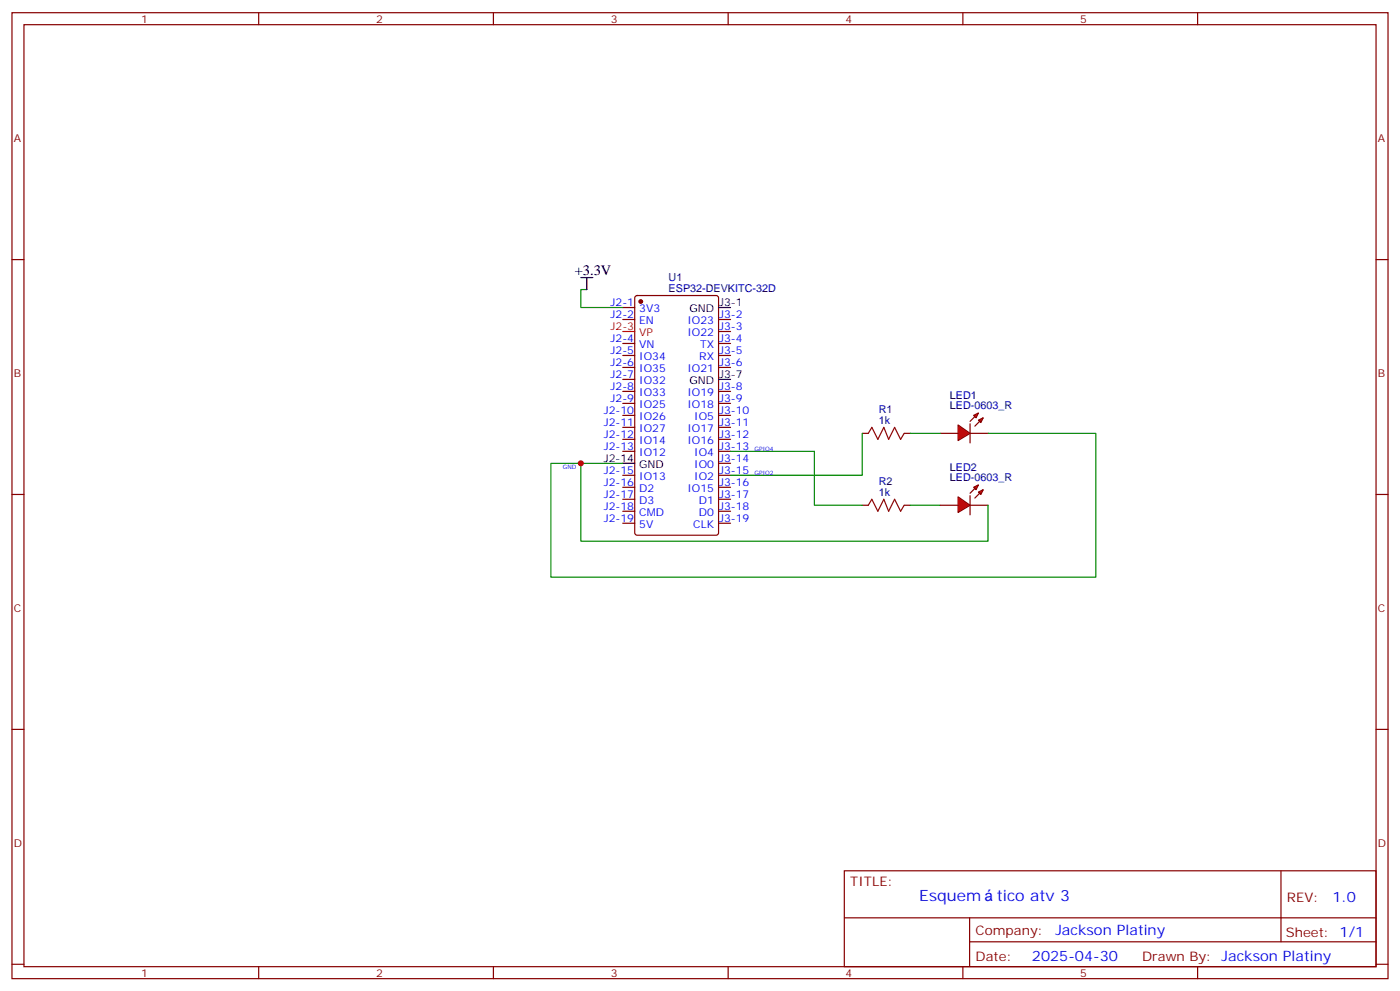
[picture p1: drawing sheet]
<svg xmlns="http://www.w3.org/2000/svg" width="412mm" height="292mm" viewBox="0 0 412 292" stroke-linecap="round" stroke-linejoin="round" font-family="sans-serif">
<g fill="none" stroke="#870000" stroke-width=".35">
<path d="M3.5 3.7h405.4v284.4h-405.4zM7.1 7.3h398.2v277.3h-398.2zM76.2 3.7v3.6M145.3 3.7v3.6M214.5 3.7v3.6M283.6 3.7v3.6M352.8 3.7v3.6M3.5 76.4h3.6M405.3 76.4h3.6M183.4 90.5h3.6M183.4 94.1h3.6M187.2 87.2l.5-.2h23.3l.6 .4 .1 69.4-.5 .7-23.5 .1-.7-.5v-69.4z"/>
<path d="M211.7 94.1h3.5M211.7 97.6h3.5M183.4 101.1h3.6M183.4 104.6h3.6M183.4 108.2h3.6M183.4 111.7h3.6M183.4 115.2h3.6M183.4 118.7h3.6M211.7 101.1h3.5M211.7 104.6h3.5M211.7 108.2h3.5M211.7 115.2h3.5"/>
<path d="M211.7 118.7h3.5M183.4 122.3h3.6M183.4 125.8h3.6M183.4 129.3h3.6M183.4 132.9h3.6M183.4 139.9h3.6M211.7 122.3h3.5M211.7 125.8h3.5M211.7 129.3h3.5M211.7 132.9h3.5M211.7 139.9h3.5M211.7 136.4h3.5"/>
<path d="M3.5 145.6h3.6M183.4 143.4h3.6M183.4 147h3.6M183.4 150.5h3.6M183.4 154h3.6M211.7 143.4h3.5M211.7 147h3.5M211.7 150.5h3.5M211.7 154h3.5M405.3 145.6h3.6M3.5 214.7h3.6M405.3 214.7h3.6"/>
<path d="M248.7 256.3h156.6v28.3h-156.6zM377.3 256.4v20.8M248.7 270.2h156.5M285.6 277.2h119.6M285.6 270.2v14.1M3.5 283.8h3.6M76.2 284.6v3.5M145.3 284.6v3.5M214.5 284.6v3.5M283.6 284.6v3.5M352.8 284.6v3.5M405.3 283.8h3.6"/>
</g>
<circle cx="188.7" cy="88.8" r=".53" fill="#870000" stroke="#870000" stroke-width=".35"/>
<path d="M183.4 97.6h3.6" fill="none" stroke="#f00" stroke-width=".35"/>
<path d="M211.7 90.5h3.5M211.7 111.7h3.5M183.4 136.4h3.6" fill="none" stroke="#000" stroke-width=".35"/>
<g fill="#f00" stroke="#870000" stroke-width=".35">
<path d="M282.2 125.1l3.6 2.5-3.6 2.1z"/>
<path d="M285.8 124.7v5.7z"/>
</g>
<g fill="#870000" stroke="#870000" stroke-width=".35">
<path d="M285.8 124l1.4-1.4z"/>
<path d="M288.6 124l-1.4 1.4z"/>
</g>
<g fill="#f00" stroke="#870000" stroke-width=".35">
<path d="M286.8 122.3l1.4-.7-.7 1.4z"/>
<path d="M288.2 123.7l1.4-.7-.7 1.4z"/>
</g>
<path d="M276.9 127.6h5.3M285.8 127.6h5.2" fill="none" stroke="#870000" stroke-width=".35"/>
<g fill="#f00" stroke="#870000" stroke-width=".35">
<path d="M282.2 146.3l3.6 2.4-3.6 2.1z"/>
<path d="M285.8 145.9v5.7z"/>
</g>
<g fill="#870000" stroke="#870000" stroke-width=".35">
<path d="M287.2 143.8l-1.4 1.4z"/>
<path d="M287.2 146.6l1.4-1.4z"/>
</g>
<g fill="#f00" stroke="#870000" stroke-width=".35">
<path d="M286.8 143.4l1.4-.7-.7 1.4z"/>
<path d="M288.2 144.9l1.4-.8-.7 1.5z"/>
</g>
<path d="M254 127.6h1.8M266.3 127.6h1.8M254 148.7h1.8M266.3 148.7h1.8M276.9 148.7h5.3M285.8 148.7h5.2" fill="none" stroke="#870000" stroke-width=".35"/>
<path d="M255.8 127.6l1-1.8 1.8 3.5 1.7-3.5 1.5 3.5 1.7-3.5 1.8 3.5 1-1.7M255.8 148.7l1-1.7 1.8 3.5 1.7-3.5 1.5 3.5 1.7-3.5 1.8 3.5 1-1.8" fill="none" stroke="#a10000" stroke-width=".35"/>
<path d="M172.9 85.2h-1.8v5.3h12.3M171.1 136.4v22.9h119.9v-10.6M215.2 132.9h24.7v15.8h14.1M254 127.6v12.3h-38.8M268.1 127.6h8.8M291 127.6h31.8v42.3h-160.5v-33.5h21.1M268.1 148.7h8.8" fill="none" stroke="#008700" stroke-width=".35"/>
<path d="M171.1 81.7h3.5M172.9 81.7v3.5" fill="none" stroke="#000" stroke-width=".35"/>
<circle cx="171.1" cy="136.4" r=".88" fill="#c00"/>
<g font-size="4.6" fill="#00f">
<text x="270.8" y="265.4">Esquem</text>
<text x="293.6" y="265.4">tico atv 3</text>
</g>
<text font-size="4.2" x="169.3" y="81">+3.3V</text>
<g font-size="4.2" fill="#00f">
<text x="392.5" y="265.6">1.0</text>
<text x="310.9" y="275.2">Jackson Platiny</text>
<text x="304" y="283">2025-04-30</text>
</g>
<g font-size="3.9" fill="#800">
<text x="250.5" y="260.9">TITLE:</text>
<text x="379.1" y="265.6">REV:</text>
<text x="287.4" y="275.1">Company:</text>
<text x="378.7" y="275.7">Sheet: 1/1</text>
<text x="287.4" y="282.8">Date:</text>
<text x="336.4" y="282.9">Drawn By: Jackson Platiny</text>
</g>
<g font-size="3.2" fill="#800">
<text x="41.6" y="6.7">1</text>
<text x="110.8" y="6.7">2</text>
<text x="179.9" y="6.7">3</text>
<text x="249.1" y="6.7">4</text>
<text x="318.2" y="6.7">5</text>
<text x="4.1" y="41.8">A</text>
<text x="405.9" y="41.8">A</text>
<text x="4.1" y="111">B</text>
<text x="405.9" y="111">B</text>
<text x="4.1" y="180.1">C</text>
<text x="405.9" y="180.1">C</text>
<text x="4.1" y="249.3">D</text>
<text x="405.9" y="249.3">D</text>
<text x="41.6" y="287.5">1</text>
<text x="110.8" y="287.5">2</text>
<text x="179.9" y="287.5">3</text>
<text x="249.1" y="287.5">4</text>
<text x="318.2" y="287.5">5</text>
</g>
<g font-size="3.2" fill="#000080">
<text x="197" y="82.7">U1</text>
<text x="197" y="85.9">ESP32-DEVKITC-32D</text>
<text x="279.8" y="117.5">LED1</text>
<text x="258.9" y="124.7">1k</text>
<text x="258.9" y="121.7">R1</text>
<text x="279.8" y="120.5">LED-0603_R</text>
<text x="258.9" y="142.9">R2</text>
<text x="279.8" y="141.7">LED-0603_R</text>
<text x="279.8" y="138.6">LED2</text>
<text x="258.9" y="145.9">1k</text>
</g>
<g font-size="3.2" fill="#00f">
<text x="179.9" y="90.2">J2-1</text>
<text x="179.9" y="93.7">J2-2</text>
<text x="188.3" y="91.9">3V3</text>
<text x="188.3" y="95.5">EN</text>
<text x="202.5" y="95.5">IO23</text>
<text x="211.8" y="93.7">J3-2</text>
<text x="179.9" y="100.8">J2-4</text>
<text x="202.5" y="99">IO22</text>
<text x="211.8" y="97.2">J3-3</text>
<text x="211.8" y="100.8">J3-4</text>
<text x="179.9" y="104.3">J2-5</text>
<text x="179.9" y="107.8">J2-6</text>
<text x="188.3" y="102.5">VN</text>
<text x="188.3" y="106">IO34</text>
<text x="206" y="106">RX</text>
<text x="206.2" y="102.5">TX</text>
<text x="211.8" y="104.3">J3-5</text>
<text x="211.8" y="107.8">J3-6</text>
<text x="179.9" y="111.3">J2-7</text>
<text x="188.3" y="109.6">IO35</text>
<text x="188.3" y="113.1">IO32</text>
<text x="202.5" y="109.6">IO21</text>
<text x="179.9" y="114.9">J2-8</text>
<text x="179.9" y="118.4">J2-9</text>
<text x="188.3" y="116.6">IO33</text>
<text x="202.5" y="116.6">IO19</text>
<text x="211.8" y="114.9">J3-8</text>
<text x="211.8" y="118.4">J3-9</text>
<text x="177.9" y="121.9">J2-10</text>
<text x="177.9" y="125.4">J2-11</text>
<text x="188.3" y="120.2">IO25</text>
<text x="188.3" y="123.7">IO26</text>
<text x="202.5" y="120.2">IO18</text>
<text x="204.5" y="123.7">IO5</text>
<text x="211.8" y="121.9">J3-10</text>
<text x="211.8" y="125.4">J3-11</text>
<text x="177.9" y="129">J2-12</text>
<text x="188.3" y="127.2">IO27</text>
<text x="188.3" y="130.7">IO14</text>
<text x="202.5" y="127.2">IO17</text>
<text x="202.5" y="130.7">IO16</text>
<text x="211.8" y="129">J3-12</text>
<text x="177.9" y="132.5">J2-13</text>
<text x="188.3" y="134.3">IO12</text>
<text x="204.5" y="134.3">IO4</text>
<text x="204.5" y="137.8">IO0</text>
<text x="211.8" y="132.5">J3-13</text>
<text x="211.8" y="136">J3-14</text>
<text x="177.9" y="139.6">J2-15</text>
<text x="177.9" y="143.1">J2-16</text>
<text x="188.3" y="141.3">IO13</text>
<text x="204.5" y="141.3">IO2</text>
<text x="211.8" y="139.6">J3-15</text>
<text x="211.8" y="143.1">J3-16</text>
<text x="177.9" y="146.6">J2-17</text>
<text x="188.3" y="144.9">D2</text>
<text x="188.3" y="148.4">D3</text>
<text x="202.5" y="144.9">IO15</text>
<text x="205.9" y="148.4">D1</text>
<text x="211.8" y="146.6">J3-17</text>
<text x="177.9" y="150.1">J2-18</text>
<text x="177.9" y="153.7">J2-19</text>
<text x="188.3" y="151.9">CMD</text>
<text x="188.3" y="155.4">5V</text>
<text x="204.2" y="155.4">CLK</text>
<text x="205.9" y="151.9">D0</text>
<text x="211.8" y="150.1">J3-18</text>
<text x="211.8" y="153.7">J3-19</text>
</g>
<g font-size="3.2">
<text x="203.1" y="91.9">GND</text>
<text x="211.8" y="90.2">J3-1</text>
<text x="203.1" y="113.1">GND</text>
<text x="211.8" y="111.3">J3-7</text>
<text x="177.9" y="136">J2-14</text>
<text x="188.3" y="137.8">GND</text>
</g>
<g font-size="3.2" fill="#f00">
<text x="179.9" y="97.2">J2-3</text>
<text x="188.3" y="99">VP</text>
</g>
<g font-size="1.8" fill="#00f">
<text x="222.2" y="132.9">GPIO4</text>
<text x="165.8" y="138.1">GND</text>
<text x="222.2" y="139.9">GPIO2</text>
</g>
</svg>
